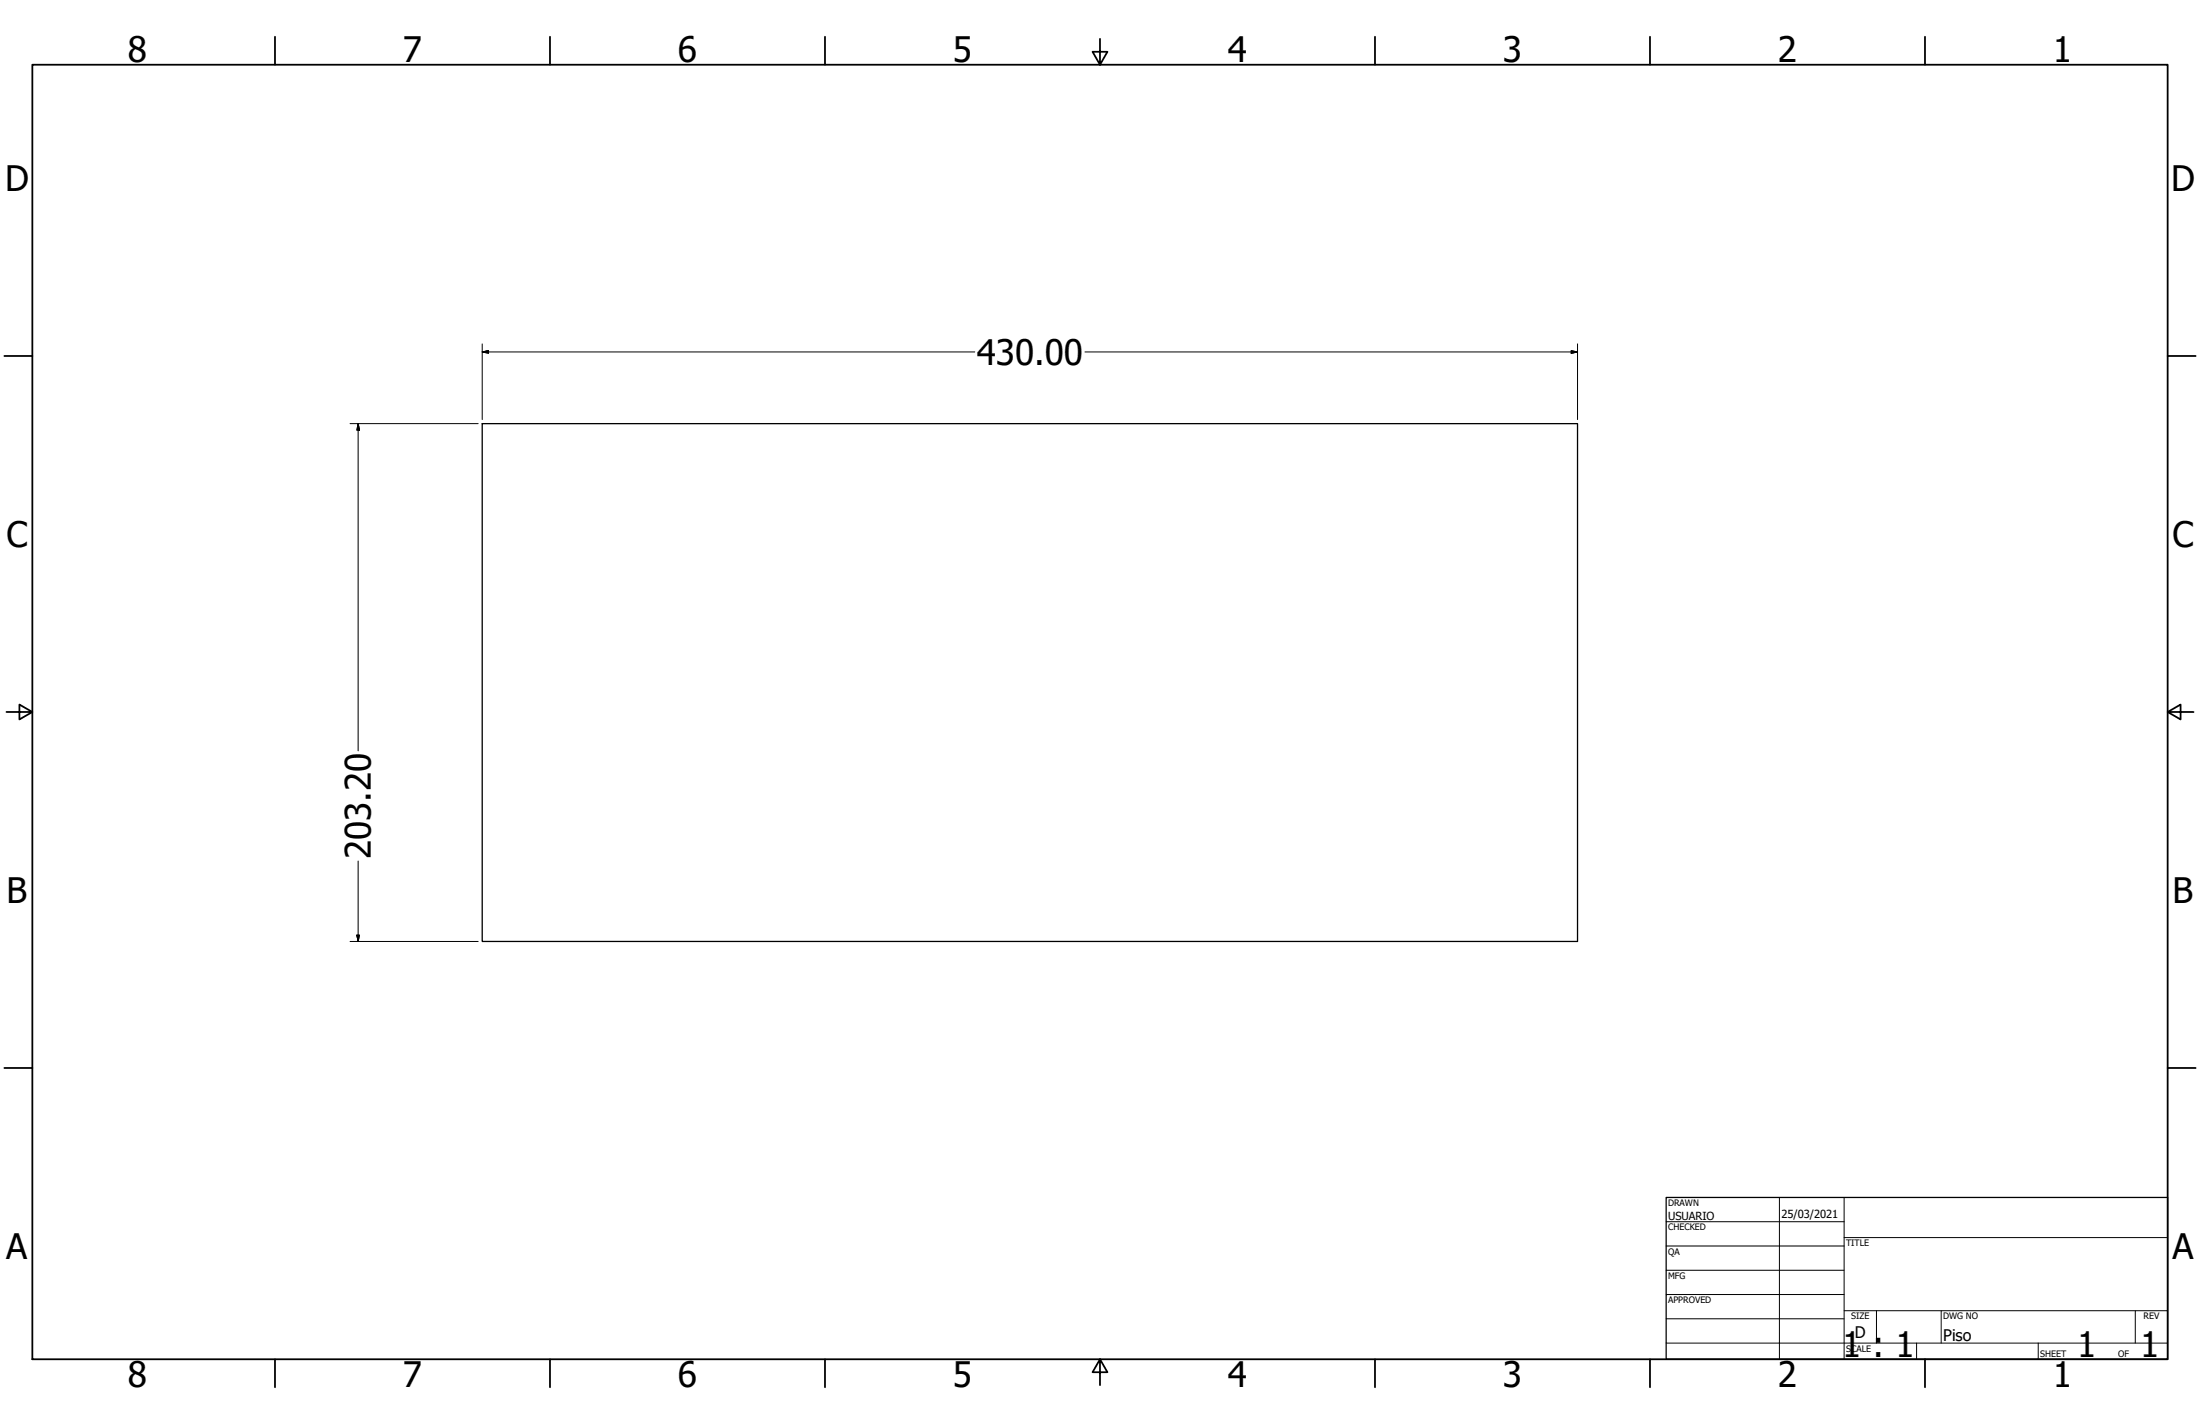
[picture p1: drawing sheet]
<svg xmlns="http://www.w3.org/2000/svg" width="864mm" height="559mm" viewBox="0 0 864 559" stroke-linecap="round" stroke-linejoin="round" font-family="sans-serif">
<!-- layer: Visible (ANSI) -->
<path d="M189.3 166.2h430v203.2h-430z" fill="none" stroke="#000" stroke-width=".51"/>
<!-- layer: Border (ANSI) -->
<g fill="none" stroke="#000" stroke-width=".7">
<path d="M107.9 14.4v11M215.9 14.4v11M323.8 14.4v11M431.8 15.2v10.2l-2.9-5.1h5.8l-2.9 5.1M539.8 14.4v11M647.7 14.4v11M755.6 14.4v11M12.7 25.4h838.2v508h-838.2zM1.7 139.7h11M850.9 139.7h11M2.5 279.4h10.2l-5.1-2.9v5.8l5.1-2.9M850.9 279.4l5.1 2.9v-5.8l-5.1 2.9h10.2"/>
<path d="M1.7 419.1h11M850.9 419.1h11M107.9 533.4v11M215.9 533.4v11M323.8 533.4v11M431.8 533.4l2.9 5.1h-5.8l2.9-5.1v10.2M539.8 533.4v11M647.7 533.4v11M755.6 533.4v11"/>
</g>
<!-- layer: Title (ANSI) -->
<g fill="none" stroke="#000" stroke-width=".39">
<path d="M654 479.4h69.9M698.5 469.9v63.5M723.9 469.9v63.5M654 488.9h69.9M654 498.5h69.9M723.9 485.6h127M654 508h69.9M654 517.5h69.9M723.9 514.3h127M736.6 514.3v12.7M762 514.3v12.7M838.2 514.3v12.7"/>
<path d="M654 527h196.9M752.3 527v6.4M800.1 527v6.4"/>
</g>
<path d="M654 469.9h196.9v63.5h-196.9z" fill="none" stroke="#000" stroke-width=".51"/>
<!-- layer: Dimension (ANSI) -->
<path d="M189.3 138.1l2.5-.5v1zM189.3 138.1h193.4M189.3 134.9v29.8M425.9 138.1h193.4M616.8 137.6l2.5 .5-2.5 .5zM619.3 134.9v29.8M137.4 166.2h50.3M140.6 166.2l.5 2.6h-1zM140.6 166.2v128.4M140.6 337.9v31.5M137.4 369.4h50.3M140.1 367h1l-.5 2.4z" fill="none" stroke="#000" stroke-width=".39"/>
<path d="M189.3 138.1l2.5-.5zM189.3 138.1l2.5-.5v1zM616.8 138.6l2.5-.5zM616.8 137.6l2.5 .5-2.5 .5zM140.6 166.2l.5 2.6zM140.6 166.2l.5 2.6h-1zM140.1 367l.5 2.4zM140.1 367h1l-.5 2.4z" fill="#000" stroke="#000" stroke-width=".39"/>
<g font-size="13.8">
<text x="50.2" y="24.4">8</text>
<text x="158.2" y="24.4">7</text>
<text x="266.1" y="24.4">6</text>
<text x="374.1" y="24.4">5</text>
<text x="482" y="24.4">4</text>
<text x="590" y="24.4">3</text>
<text x="697.9" y="24.4">2</text>
<text x="805.9" y="24.4">1</text>
<text x="2" y="74.9">D</text>
<text x="852.2" y="74.9">D</text>
<text x="383.4" y="143.1">430.00</text>
<text x="2.5" y="214.6">C</text>
<text x="852.8" y="214.6">C</text>
<text x="145.6" y="337.1" transform="rotate(-90 145.6 337.1)">203.20</text>
<text x="2.6" y="354.3">B</text>
<text x="852.9" y="354.3">B</text>
<text x="2.5" y="494">A</text>
<text x="852.7" y="494">A</text>
<text x="723.1" y="532.6">1 : 1</text>
<text x="815.4" y="532.6">1</text>
<text x="840.1" y="532.6">1</text>
<text x="50.2" y="544.4">8</text>
<text x="158.2" y="544.4">7</text>
<text x="266.1" y="544.4">6</text>
<text x="374.1" y="544.4">5</text>
<text x="482" y="544.4">4</text>
<text x="590" y="544.4">3</text>
<text x="697.9" y="544.4">2</text>
<text x="805.9" y="544.4">1</text>
</g>
<g font-size="6.3">
<text x="728.1" y="524.9">D</text>
<text x="762.8" y="526.2">Piso</text>
</g>
<g font-size="4.4">
<text x="654.8" y="478.6">USUARIO</text>
<text x="699.3" y="478">25/03/2021</text>
</g>
<g font-size="3.5">
<text x="654.8" y="473.2">DRAWN</text>
<text x="654.8" y="482.8">CHECKED</text>
<text x="724.7" y="488.9">TITLE</text>
<text x="654.8" y="492.3">QA</text>
<text x="654.8" y="501.8">MFG</text>
<text x="654.8" y="511.4">APPROVED</text>
<text x="726.7" y="517.7">SIZE</text>
<text x="762.8" y="517.7">DWG NO</text>
<text x="841.4" y="517.7">REV</text>
<text x="724.7" y="530.4">SCALE</text>
<text x="800.9" y="532.6">SHEET</text>
<text x="831.5" y="532.6">OF</text>
</g>
</svg>
